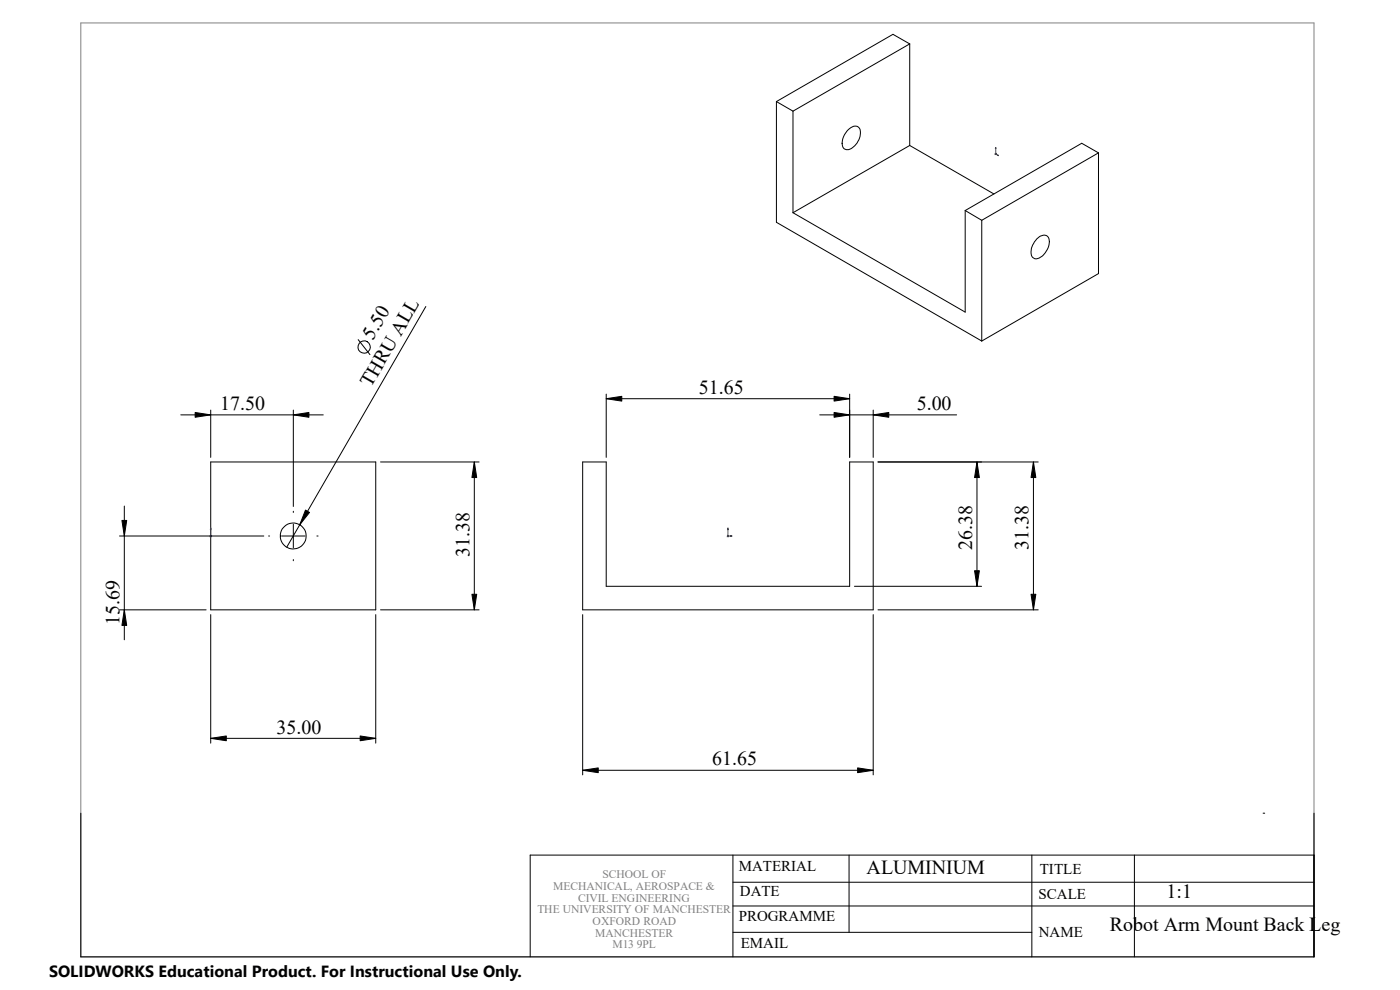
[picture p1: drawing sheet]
<svg xmlns="http://www.w3.org/2000/svg" width="297mm" height="210mm" viewBox="0 0 297 210" stroke-linecap="round" stroke-linejoin="round" font-family="sans-serif">
<path d="M17.1 4.9h261.7v198.1h-261.7z" fill="none" stroke="#808080" stroke-width=".21"/>
<g fill="none" stroke="#000" stroke-width=".21">
<path d="M193 9.3l-3.6-2-24.7 14.2M193 9.3l-24.8 14.3M193 9.3v21.6M164.7 21.5v25.7l43.6 25.1M164.7 21.5l3.5 2.1M168.2 23.6v21.5M179.7 27.7a2.08 2.08 0 0 1 2.3-.8 2.35 2.35 0 0 1 0 3.1 2.32 2.32 0 0 1-2.9 1.6 3 3 0 0 1 .6-3.9zM193 30.9l-24.8 14.2M193 30.9l17.9 10.2M233 32.4l-24.7 14.3M233 32.4l-3.5-2-24.7 14.3M233 32.4v25.6l-24.7 14.3"/>
<path d="M204.8 44.7l3.5 2M204.8 44.7v21.5l-36.6-21.1M208.3 46.7v25.6M219.9 50.7a1.55 1.55 0 0 1 2.6-.2 3.7 3.7 0 0 1-2.8 4.4 1.35 1.35 0 0 1-.9-1.9l.3-1zM76 72.1l2.5 3.1M90.3 65l-29.5 51.1M38.4 88h30.2M44.7 98h35v31.4h-35zM44.7 87v10M62.2 87v20.4M80.7 98h20.9M100.6 98v31.4"/>
<path d="M123.6 98h5v26.4h51.7v-26.4h5v31.4h-61.7zM128.6 83.6v13.4M128.6 84.6h51.7M173.9 88h29M180.3 83.6v13.4M185.3 87v10M186.3 98h34M207.3 98v26.4M219.2 98v31.4M25.4 113.7h30.6M26.4 107.4v28.3M57 113.7h.2"/>
<path d="M59.7 113.7h5M62.2 108.5v.2M62.2 111.2v5M62.2 118.7v.3M67.2 113.7h.3M25.4 129.4h18.3M44.7 130.4v27.2M79.7 130.4v27.2M80.7 129.4h20.9M123.6 130.4v34M181.3 124.4h26.9M185.3 130.4v34"/>
<path d="M186.3 129.4h34M44.7 156.6h35M17.1 172.5v30.5h261.7v-30.5M123.6 163.4h61.7M268 172.5h.3M155.5 192.2h123.3M155.5 181.4v21.6M155.5 197.8h63.4M155.5 187.2h123.3M180.1 181.4v16.4M218.9 181.4v21.6M240.7 181.4v21.6"/>
<path d="M278.8 181.4h-166.3v21.6"/>
<circle cx="77.3" cy="73.6" r="1.31"/>
<circle cx="62.2" cy="113.7" r="2.74"/>
</g>
<g fill="#00f" stroke="#00f" stroke-width=".21">
<path d="M211.7 32.8l.1 .2-.2-.1z"/>
<path d="M211.2 31.3l.1 .2h-.1z"/>
<path d="M44.7 112l.1 .4h-.2z"/>
<path d="M154.9 113.6l.4 .1-.4 .1z"/>
<path d="M154.4 112l.1 .4h-.2z"/>
</g>
<g fill="none" stroke="#00f" stroke-width=".21">
<path d="M211.1 32.6h.3M211.1 32.5l.3 .3M211.2 32.6l.6 .4M211.2 31.3v1.5M211.4 32.5l-.3 .3M44.6 113.7h.3M44.6 113.6l.3 .3M44.7 113.7h.1M44.7 112v1.9M44.8 113.6l-.3 .3M154.3 113.7h1M154.3 113.6l.3 .3"/>
<path d="M154.4 112v1.9M154.6 113.6l-.3 .3"/>
</g>
<g fill="#000" stroke="#000" stroke-width=".21">
<path d="M41.4 87.5l3.3 .5-3.3 .5zM62.2 88l3.3-.5v1zM100.6 98l.5 3.3h-1zM128.6 84.6l3.3-.5v1zM177 84.1l3.3 .5-3.3 .5zM177 87.5l3.3 .5-3.3 .5zM185.3 88l3.3-.5v1zM207.3 98l.5 3.3h-1zM219.2 98l.6 3.3h-1.1zM25.9 110.4h1l-.5 3.3zM64.8 108.2l.9 .5-2.1 2.6zM26.4 129.4l.5 3.3h-1z"/>
<path d="M100.1 126.1h1l-.5 3.3zM206.8 121.1h1l-.5 3.3zM218.7 126.1h1.1l-.6 3.3zM44.7 156.6l3.3-.5v1zM76.4 156.1l3.3 .5-3.3 .5zM123.6 163.4l3.3-.5v1zM181.9 162.9l3.4 .5-3.4 .5z"/>
</g>
<path d="M10.4 203.6h100.4v6.4h-100.4z" fill="#fff"/>
<g font-size="4.2">
<text x="79.1" y="72.3" transform="rotate(-60 79.1 72.3)">5.50</text>
<text x="78.7" y="82.4" transform="rotate(-60 78.7 82.4)">THRU ALL</text>
<text x="148.3" y="83.6">51.65</text>
<text x="46.7" y="87">17.50</text>
<text x="194.5" y="87">5.00</text>
<text x="99.6" y="118.1" transform="rotate(-90 99.6 118.1)">31.38</text>
<text x="206.2" y="116.6" transform="rotate(-90 206.2 116.6)">26.38</text>
<text x="218.2" y="116.6" transform="rotate(-90 218.2 116.6)">31.38</text>
<text x="25.4" y="132.6" transform="rotate(-90 25.4 132.6)">15.69</text>
<text x="58.7" y="155.6">35.00</text>
<text x="151.1" y="162.4">61.65</text>
<text x="183.9" y="185.5">ALUMINIUM</text>
<text x="247.5" y="190.5">1:1</text>
<text x="235.5" y="197.4">Robot Arm Mount Back Leg</text>
</g>
<text font-size="3.4" x="10.4" y="207.3">SOLIDWORKS Educational Product. For Instructional Use Only.</text>
<g font-size="3.2">
<text x="156.7" y="184.7">MATERIAL</text>
<text x="220.6" y="185.5">TITLE</text>
<text x="157" y="190.1">DATE</text>
<text x="220.3" y="190.7">SCALE</text>
<text x="156.7" y="195.3">PROGRAMME</text>
<text x="157.1" y="201.1">EMAIL</text>
<text x="220.4" y="198.7">NAME</text>
</g>
<g font-size="2.5" fill="#808080">
<text x="117.3" y="188.8">MECHANICAL, AEROSPACE &amp;</text>
<text x="122.6" y="191.3">CIVIL ENGINEERING</text>
<text x="127.8" y="186.3">SCHOOL OF</text>
<text x="114" y="193.7">THE UNIVERSITY OF MANCHESTER</text>
<text x="125.7" y="196.2">OXFORD ROAD</text>
<text x="126.2" y="198.7">MANCHESTER</text>
<text x="129.9" y="201.1">M13 9PL</text>
</g>
</svg>
